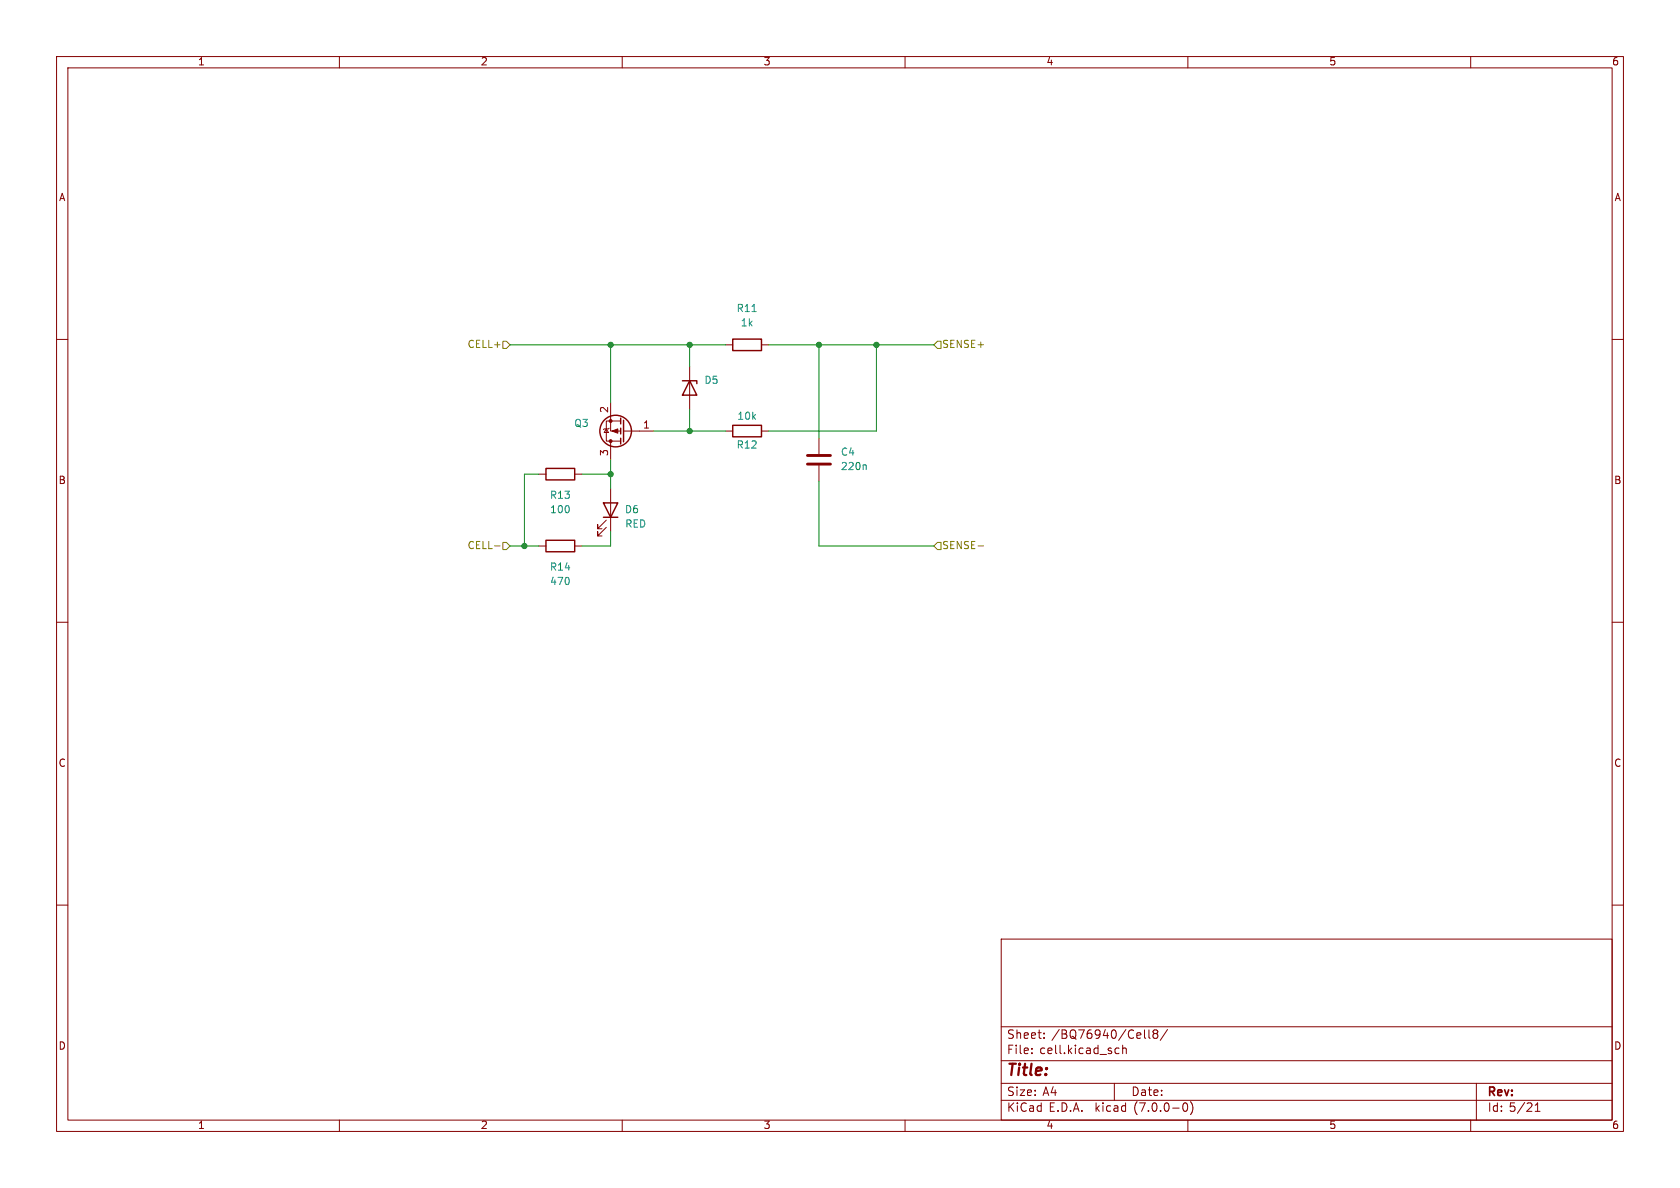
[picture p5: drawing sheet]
<svg xmlns="http://www.w3.org/2000/svg" width="297mm" height="210mm" viewBox="0 0 297 210" stroke-linecap="round" stroke-linejoin="round" font-family="sans-serif">
<g fill="none" stroke="#840000" stroke-width=".18">
<path d="M10 10h277v190h-277zM12 12h273v186h-273zM60 10v2M110 10v2M160 10v2M210 10v2M260 10v2M10 60h2M285 60h2M107.2 75.8l.4 .7h-.8zM107.7 75.7l-.1 .1h-.8l-.1 .1M107.9 71.1v5.1h1.8"/>
<path d="M107.9 78v3.3M109.7 74.4h-2.5v3.6h2.5M110.2 76.2h5.4M121.9 64.8v7.6M128.3 76.2h1.2M128.3 61h1.2M134.6 76.2h1.3M134.6 61h1.3M144.8 77.5v2.8M95.2 96.5h1.3M95.2 83.8h1.3M101.6 96.5h1.3"/>
<path d="M101.6 83.8h1.3M107.2 93.2l-1.5 1.5v-.7v.7h.7M107.2 91.9l-1.5 1.6v-.8v.8h.7M107.9 86.4v7.6M144.8 82.3v2.8M10 110h2M285 110h2M10 160h2M285 160h2M177 166h108v32h-108zM60 198v2M110 198v2"/>
<path d="M160 198v2M177 194.5h108M177 191.5h108M177 187.5h108M177 181.5h108M182.4 186.1v.2M182.4 185.3v.2M184.6 183.4v.2M184.6 182.6v.2M197 191.5v3M197.3 186.2h.5M197.3 185.3h.5"/>
<path d="M198.5 185.4l.2-.1h.3l.1 1M198.5 184.8v1.5M202.3 182.1v1.2l.2 .3M203.1 182.1v1.2l.2 .3M204.1 182.7l-.3-.3 .3-.3h.3l.3 .2-.3 .4M204.1 182.7l-.3 .3 .1 .4 .2 .2 .4-.1 .2-.2v-.3l-.3-.3M204.1 182.7h.3M206.4 182l-1.3 1.9M209.3 195h.2a.81 .81 0 0 1 .5 .6 .81 .81 0 0 1-.3 .8l-.1 .1a.81 .81 0 0 1-.6-.7 .81 .81 0 0 1 .3-.8zM210 198v2M210.5 194.7a1.72 1.72 0 0 1 0 2.3M260 198v2"/>
<path d="M261 191.5v6.5M271.4 196.5h.9M271.4 195.4l.4-.4v1.5"/>
</g>
<path d="M142.7 82h4.1M142.7 80.5h4.1" fill="none" stroke="#840000" stroke-width=".51"/>
<path d="M153 82.2l.1 .2v.6" fill="none" stroke="#008484" stroke-width=".18"/>
<g fill="none" stroke="#840000" stroke-width=".25">
<path d="M129.5 59.9h5.1v2.1h-5.1zM109.7 73.9v1M109.7 75.7v1M109.7 77.5v1M110.2 74.3v3.8M120.6 67.3h2.6v.5M121.9 67.3l1.3 2.6h-2.6zM129.5 75.2h5.1v2h-5.1zM96.5 95.5h5.1v2h-5.1zM96.5 82.8h5.1v2h-5.1zM106.7 88.9h2.5l-1.3 2.5zM106.7 91.4h2.5"/>
<circle cx="108.8" cy="76.2" r="2.79"/>
</g>
<g fill="#840000" stroke="#840000" stroke-width=".18">
<path d="M108.2 76.2l1-.4v.8z"/>
<circle cx="107.9" cy="74.4" r=".25"/>
<circle cx="107.9" cy="78" r=".25"/>
</g>
<path d="M88.9 60.3h.6l.7 .7-.7 .6h-.6zM165.7 60.3h.7v1.3h-.7l-.6-.6zM87.4 96.5h1M88.9 95.9h.6l.7 .6-.7 .7h-.6zM165.7 95.9h.7v1.3h-.7l-.6-.7zM172.9 96.5h1" fill="none" stroke="#848400" stroke-width=".18"/>
<g fill="none" stroke="#008400" stroke-width=".18">
<path d="M90.2 61h38.1M107.9 61v10.1M115.6 76.2h12.7M121.9 61v3.8M121.9 72.4v3.8M135.9 61h29.2M144.8 61v16.5M154.9 61v15.2h-19M90.2 96.5h5M95.2 83.8h-2.5v12.7M102.9 83.8h5M107.9 81.3v5.1"/>
<path d="M107.9 94v2.5h-5M144.8 85.1v11.4h20.3"/>
</g>
<g fill="#008400" stroke="#008400" stroke-width=".18">
<circle cx="92.7" cy="96.5" r=".46"/>
<circle cx="144.8" cy="61" r=".46"/>
<circle cx="107.9" cy="61" r=".46"/>
<circle cx="154.9" cy="61" r=".46"/>
<circle cx="107.9" cy="83.8" r=".46"/>
<circle cx="121.9" cy="61" r=".46"/>
<circle cx="121.9" cy="76.2" r=".46"/>
</g>
<text font-size="2.8" fill="#840000" x="178" y="190.8">Title:</text>
<g font-size="2.1" fill="#840000">
<text x="178" y="183.9">Sheet:</text>
<text x="185.9" y="183.9">/BQ76940/Cell8/</text>
<text x="178" y="186.6">File:</text>
<text x="183.8" y="186.6">cell.kicad_sch</text>
<text x="178" y="196.8">KiCad</text>
<text x="178" y="194">Size:</text>
<text x="184.3" y="194">A4</text>
<text x="185.4" y="196.8">E.D.A.</text>
<text x="193.7" y="196.8">kicad</text>
<text x="200" y="194">Date:</text>
<text x="200.6" y="196.8">(7.0.0-0)</text>
<text x="263" y="194.2">Rev:</text>
<text x="263" y="196.8">Id: 5/21</text>
</g>
<g font-size="1.8" fill="#840000">
<text x="35" y="11.8">1</text>
<text x="85" y="11.8">2</text>
<text x="135" y="11.8">3</text>
<text x="185" y="11.8">4</text>
<text x="235" y="11.8">5</text>
<text x="285" y="11.8">6</text>
<text x="10.4" y="35.8">A</text>
<text x="285.4" y="35.8">A</text>
<text x="107.7" y="73.1" transform="rotate(-90 107.7 73.1)">2</text>
<text x="113.6" y="75.9">1</text>
<text x="107.7" y="80.7" transform="rotate(-90 107.7 80.7)">3</text>
<text x="10.3" y="85.8">B</text>
<text x="285.3" y="85.8">B</text>
<text x="10.3" y="135.8">C</text>
<text x="285.3" y="135.8">C</text>
<text x="10.3" y="185.8">D</text>
<text x="285.3" y="185.8">D</text>
<text x="35" y="199.8">1</text>
<text x="85" y="199.8">2</text>
<text x="135" y="199.8">3</text>
<text x="185" y="199.8">4</text>
<text x="235" y="199.8">5</text>
<text x="285" y="199.8">6</text>
</g>
<g font-size="1.8" fill="#008484">
<text x="130.2" y="55.4">R11</text>
<text x="130.9" y="58">1k</text>
<text x="124.5" y="68.1">D5</text>
<text x="101.5" y="75.8">Q3</text>
<text x="130.3" y="74.5">10k</text>
<text x="130.2" y="79.6">R12</text>
<text x="148.6" y="80.8">C4</text>
<text x="148.6" y="83.4">220n</text>
<text x="97.2" y="88.5">R13</text>
<text x="97.2" y="91">100</text>
<text x="110.4" y="91">D6</text>
<text x="110.5" y="93.5">RED</text>
<text x="97.2" y="101.2">R14</text>
<text x="97.2" y="103.7">470</text>
</g>
<g font-size="1.8" fill="#848400">
<text x="82.5" y="61.8">CELL+</text>
<text x="166.6" y="61.8">SENSE+</text>
<text x="82.5" y="97.3">CELL-</text>
<text x="166.6" y="97.3">SENSE-</text>
</g>
</svg>
